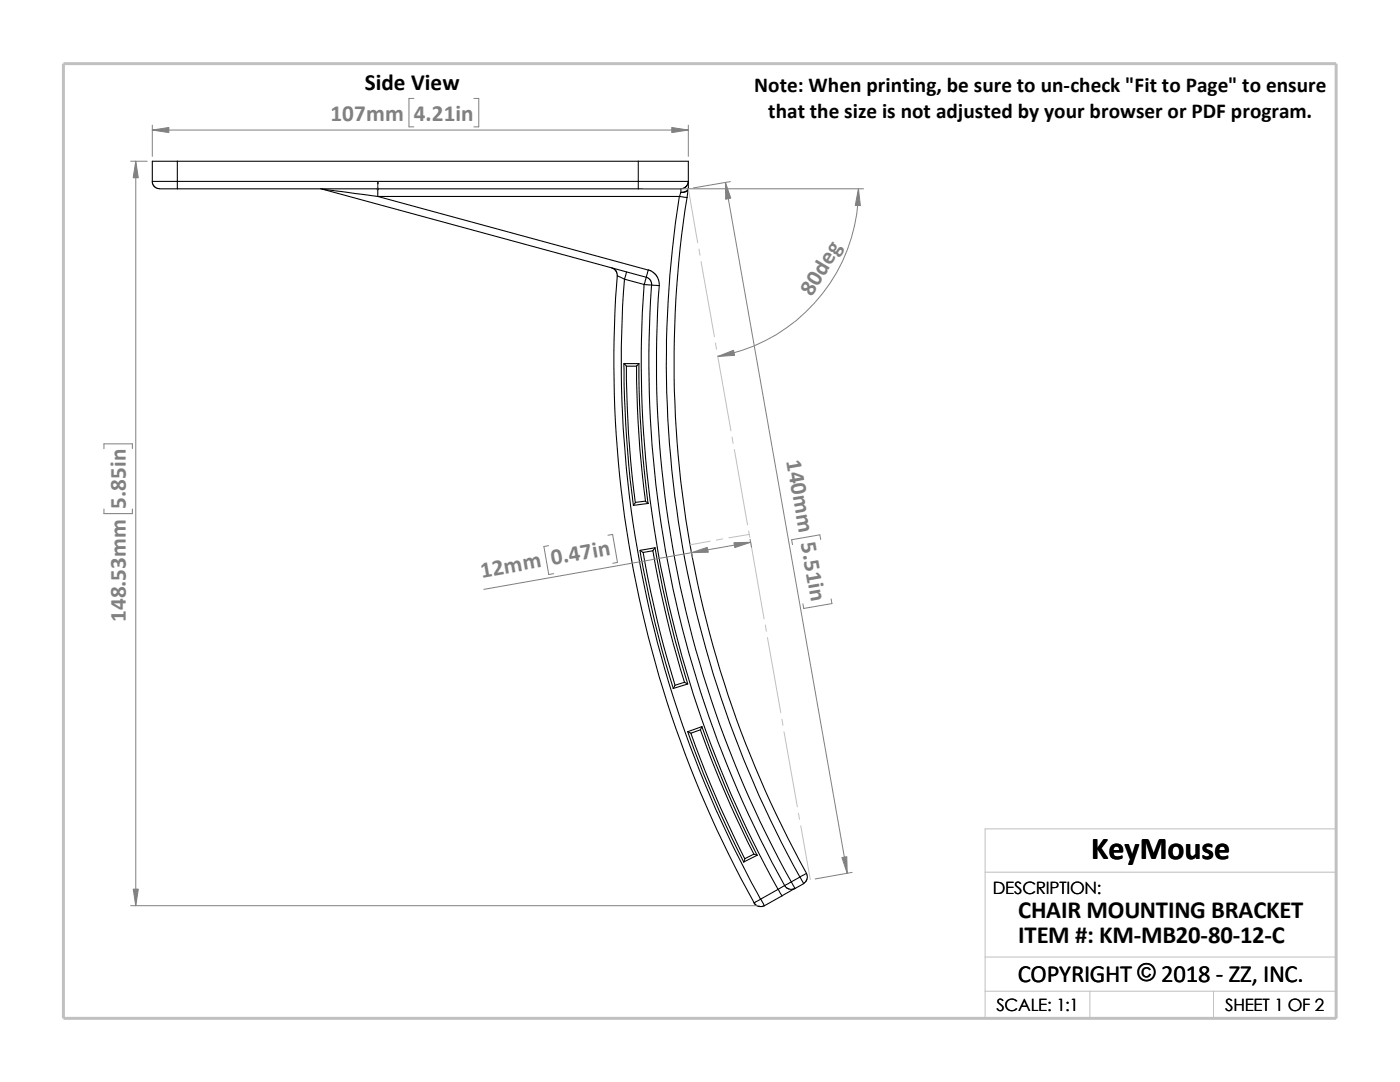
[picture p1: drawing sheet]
<svg xmlns="http://www.w3.org/2000/svg" width="279mm" height="216mm" viewBox="0 0 279 216" stroke-linecap="round" stroke-linejoin="round" font-family="sans-serif">
<g fill="none" stroke="#c0c0c0" stroke-width=".2">
<path d="M137.4 37.7l1.8 10.7M139.5 49.7l.2 1.2M139.9 52.2l2.7 15M142.8 68.5l.2 1.2M143.2 71l2.7 15M146.1 87.2l.2 1.3M146.6 89.7l2.6 15M141.7 108l-4 .7M144.2 107.5l-1.2 .3M149.4 106l.2 1.2M149.5 106.6l-4 .7M149.9 108.5l2.6 15"/>
<path d="M152.7 124.7l.3 1.3M153.2 127.2l2.6 15M156 143.5l.3 1.2M156.5 146l2.6 15M159.3 162.3l.3 1.2M159.8 164.8l1.9 10.7M196.6 174h70.1M196.6 191h70.1M196.6 197.8h70.1M217.5 197.8v5.4M242.2 197.8v5.4M26.8 203.2h239.9v-37.8h-70.1v37.8"/>
</g>
<path d="M12.7 12.7h254v190.5h-254z" fill="none" stroke="#c0c0c0" stroke-width=".59"/>
<g fill="none" stroke="#000" stroke-width=".21">
<path d="M30.4 36.2h5M30.4 36.2v.3l.3 .6 .8 .5 3.9 .1M35.4 36.2v1.5M35.4 32.2h-5v4M35.4 32.2v4M35.4 32.2h92M35.4 36.2h92M35.4 37.7h92M64 37.7l.4 .1M64.4 37.8l64.6 17.5M64.4 37.8l11 1.4M75.4 39.2l54 14.7-.4 1.4"/>
<path d="M75.4 39.2h60.2M75.4 37.7v1.5M127.4 37.7h8.5M127.4 32.2v4M127.4 36.2v1.5M127.4 36.2h10M127.4 32.2h10v4M135.6 39.2a211.5 211.5 0 0 0 24 135.8M135.6 39.2l1.5 .2M135.9 37.7v.7M135.9 38.4l-.3 .8M137.1 39.4a209.9 209.9 0 0 0 23.9 134.8"/>
<path d="M137.4 36.2l-.4 .9-.4 .4-.7 .2M137.4 37.5a1.3 1.3 0 0 1-1.5 .9M137.4 37.8a1.39 1.39 0 0 1-1.5 .6M137.4 37.8l-.3 1.6M137.4 36.2v1.3M137.4 37.5v.3M122 53.5l.5 .1 .5 .5 .2 .9M123.2 55a221.8 221.8 0 0 0 27.3 125.1M123.2 55l1.4 .7M124.6 55.7a220.5 220.5 0 0 0 27.2 123.7M124.6 55.7l4 1.1M125.1 54.3l-.5 1.4"/>
<path d="M128.5 56.7a217.1 217.1 0 0 0 26.8 120.8M128.6 56.8l1.5 .1M129 55.3l.8 .6 .2 1M129 55.3l-.4 1.5M129.4 53.8l.9 .5 .7 .7 .4 .9 .2 1.1M130 56.9a214.8 214.8 0 0 0 26.6 119.8M130.1 56.9l1.5 .1M131.6 57a213.4 213.4 0 0 0 26.3 118.9M124.5 72.6a226.9 226.9 0 0 0 1.9 28.2M125 73.1h2M125 73.1a203.4 203.4 0 0 0 1.8 27.1M127 73a206 206 0 0 0 1.8 27"/>
<path d="M127.5 72.6a220.2 220.2 0 0 0 1.8 27.9M127.5 72.6h-3l.5 .5M127.5 72.6l-.5 .5M128.8 100l.6 .5-3 .3M128.8 100l-2 .2-.4 .6M127.7 109.8a222.2 222.2 0 0 0 6.7 27.6M128.4 110.2a211.5 211.5 0 0 0 6.3 26.5M130.3 109.9a226.3 226.3 0 0 0 6.3 26.2M130.7 109.3l-.4 .6-1.9 .3M130.7 109.3l-2.9 .5 .6 .4M130.7 109.3a214.8 214.8 0 0 0 6.5 27.1M136.6 136.1l.6 .4-2.8 .9"/>
<path d="M136.6 136.1l-1.9 .6-.3 .7M137.2 146l.7 .3M137.2 146a217.6 217.6 0 0 0 11.2 26M137.9 146.3a212.7 212.7 0 0 0 10.7 25M139.8 145.6a200.6 200.6 0 0 0 10.7 24.8M140.1 145l-.3 .6-1.9 .7M140.1 145l-2.9 1M140.1 145a213.6 213.6 0 0 0 11 25.6M150.5 170.4l.6 .2-2.7 1.4M150.5 170.4l-1.8 .9-.3 .7M151.8 179.4l-1.3 .7M151.8 179.4l.8 1.3"/>
<path d="M155.3 177.5l-3.5 1.9M155.3 177.5l.7 1.3M156 178.8l-3.4 1.9M156.6 176.7l.4 .5 .5 .2 .6 .1 .5-.3M156.6 176.7l-1.3 .8M157.9 176l.8 1.3M157.9 176l-1.3 .7M158.7 177.3l-2.7 1.5M159.6 175l.8 1.3-1.7 1M159.6 175l1.4-.7 .1 .5v.6l-.2 .5-.5 .4M159.6 175l-1.7 1M150.5 180.1l.4 .5 .4 .2 .8 .1 .5-.2"/>
</g>
<path d="M75.4 36.3l.1 .4h-.2z" fill="#00f" stroke="#00f" stroke-width=".2"/>
<path d="M75.3 37.7h.3M75.3 37.5l.3 .3M75.4 37.7h.1M75.4 36.3v1.5M75.5 37.5l-.3 .3" fill="none" stroke="#00f" stroke-width=".2"/>
<g fill="none" stroke="#808080" stroke-width=".2">
<path d="M82.6 19.6h-1v5.7h1M94.6 19.6h.9v5.7h-.9M26.1 32.2h3.3M27.1 32.2v148.5M30.4 26h107M30.4 25v6.2M128.4 37.7h43.9M137.4 25v6.2M144.8 36.4l24.3 137.8M145.8 36.2l-7.5 1.3M171.3 37.7a33.9 33.9 0 0 1-28 33.4M20.7 89.5v-.9h5.7v.9"/>
<path d="M20.7 101.6v.9h5.7v-.9M109.5 108.9l-1 .2 1 5.5 1-.1M121.3 106.8l1-.2 .9 5.6-.9 .2M137.9 109.7l.3 1.6M149.7 107.6l.3 1.6M149.8 108.2l-53.2 9.4M163.8 107.7l-.2-1-5.6 1 .2 1M165.9 119.5l.1 .9-5.6 1-.2-.9M170.1 174.1l-7.4 1.3M26.1 180.7h125.5"/>
</g>
<g fill="#808080" stroke="#808080" stroke-width=".2">
<path d="M144.8 36.4l1 3.1-1 .3z"/>
<path d="M168 171.1l1-.2 .1 3.3z"/>
<path d="M146.5 108.3l3.3-.1-3.2 1.1z"/>
<path d="M138 110.3l3.1-1.1 .3 1z"/>
<path d="M143.3 71.1l3.1-1.2 .2 1z"/>
<path d="M171.3 37.7l.4 3.3h-1z"/>
<path d="M30.4 26l3.3-.6v1.1z"/>
<path d="M134.1 25.4l3.3 .6-3.3 .5z"/>
<path d="M27.1 32.2l.5 3.3h-1z"/>
<path d="M26.6 177.4h1l-.5 3.3z"/>
</g>
<text font-size="6.4" x="217.8" y="171.4">KeyMouse</text>
<g font-size="4.9">
<text x="203.2" y="183.2">CHAIR MOUNTING BRACKET</text>
<text x="203.2" y="188.1">ITEM #: KM-MB20-80-12-C</text>
<text x="203.1" y="195.9">COPYRIGHT © 2018 - ZZ, INC.</text>
<text x="227" y="195.8">©</text>
</g>
<text font-size="4.6" x="72.8" y="18">Side View</text>
<g font-size="4.6" fill="#808080">
<text x="66" y="24.1">107mm</text>
<text x="82.6" y="24.1">4.21in</text>
<text x="162" y="59.3" transform="rotate(-59 162 59.3)">80deg</text>
<text x="156.9" y="92" transform="rotate(80 156.9 92)">140mm 5.51in</text>
<text x="25.1" y="101.6" transform="rotate(-90 25.1 101.6)">5.85in</text>
<text x="96.1" y="115.3" transform="rotate(-10 96.1 115.3)">12mm 0.47in</text>
<text x="25.1" y="124.2" transform="rotate(-90 25.1 124.2)">148.53mm</text>
</g>
<g font-size="4.2">
<text x="150.5" y="18.4">Note: When printing, be sure to un-check &quot;Fit to Page&quot; to ensure</text>
<text x="153.3" y="23.6">that the size is not adjusted by your browser or PDF program.</text>
</g>
<g font-size="3.4">
<text x="198.2" y="178.5">DESCRIPTION:</text>
<text x="198.8" y="201.7">SCALE: 1:1</text>
<text x="244.5" y="201.7">SHEET 1 OF 2</text>
</g>
</svg>
